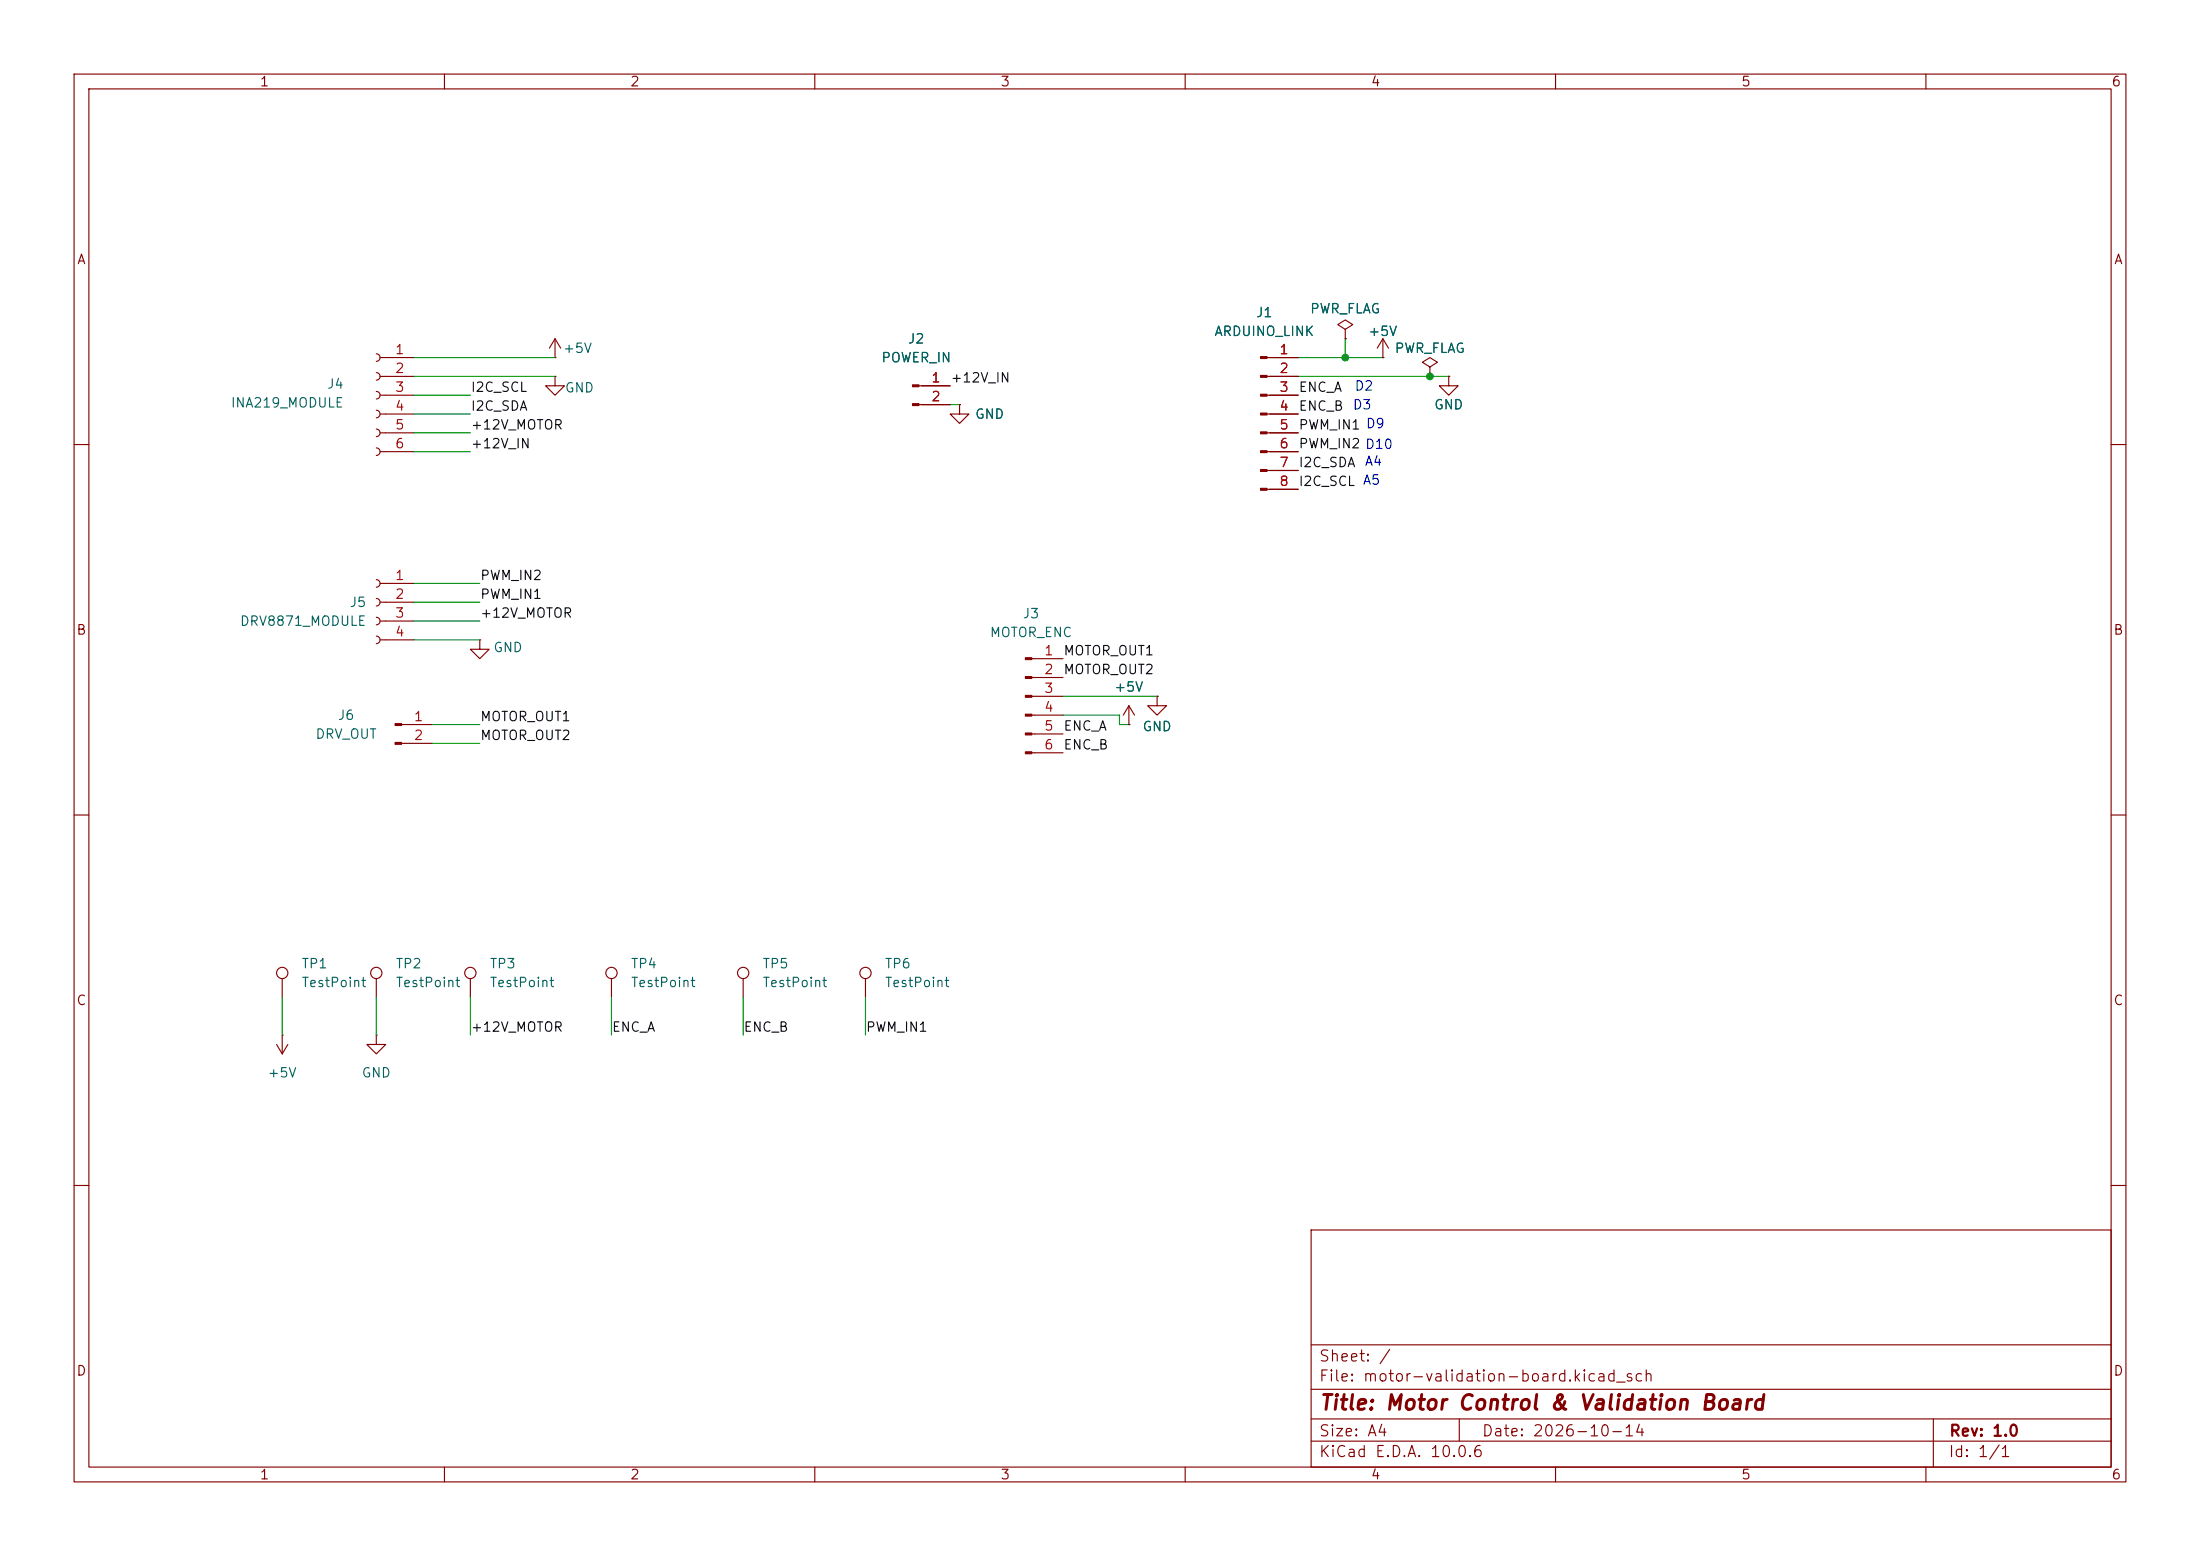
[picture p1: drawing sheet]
<svg xmlns="http://www.w3.org/2000/svg" width="297mm" height="210mm" viewBox="0 0 297 210" stroke-linecap="round" stroke-linejoin="round" font-family="sans-serif">
<g fill="none" stroke="#840000" stroke-width=".15">
<path d="M10 10h277v190h-277zM12 12h273v186h-273zM60 10v2M110 10v2M160 10v2M210 10v2M260 10v2M50.8 47.8a.51 .51 0 0 1 .5 .5 .51 .51 0 0 1-.5 .5M50.8 50.3a.51 .51 0 0 1 .5 .5 .51 .51 0 0 1-.5 .5M50.8 52.8a.51 .51 0 0 1 .5 .5 .51 .51 0 0 1-.5 .5M50.8 55.4a.51 .51 0 0 1 .5 .5 .51 .51 0 0 1-.5 .5M50.8 57.9a.51 .51 0 0 1 .5 .5 .51 .51 0 0 1-.5 .5"/>
<path d="M51.3 48.3h4.6M51.3 50.8h4.6M51.3 53.3h4.6M51.3 55.9h4.6M51.3 58.4h4.6M74.9 50.8v1.3h1.3l-1.3 1.2-1.2-1.2h1.2M74.9 50.8h.1M74.9 48.3h.1M74.9 45.7l-.7 1.3M74.9 45.7l.8 1.3M74.9 45.7v2.6M124.1 52.1h4.2"/>
<path d="M124.1 54.6h4.2M129.5 54.6v1.3h1.3l-1.3 1.3-1.2-1.3h1.2M129.5 54.6h.1M171 48.3h4.3M171 50.8h4.3M171 53.3h4.3M171 55.9h4.3M171 58.4h4.3M181.6 44.5l1-.7-1-.6-1 .6 1 .7v1.2M181.6 45.7h.1M186.7 48.3h.1M186.7 45.7l-.8 1.3"/>
<path d="M186.7 45.7l.8 1.3M186.7 45.7v2.6M193 49.5l1.1-.6-1.1-.6-1 .6 1 .6v1.3M193 50.8h.1M195.6 50.8v1.3h1.2l-1.2 1.2-1.3-1.2h1.3M195.6 50.8h.1M10 60h2M50.8 78.2a.51 .51 0 0 1 .5 .5 .51 .51 0 0 1-.5 .5M50.8 60.5a.51 .51 0 0 1 .5 .5 .51 .51 0 0 1-.5 .5M51.3 78.7h4.6M51.3 61h4.6M171 61h4.3"/>
<path d="M171 63.5h4.3M171 66h4.3M285 60h2M50.8 80.8a.51 .51 0 0 1 .5 .5 .51 .51 0 0 1-.5 .5M50.8 83.3a.51 .51 0 0 1 .5 .5 .51 .51 0 0 1-.5 .5M50.8 85.9a.51 .51 0 0 1 .5 .5 .51 .51 0 0 1-.5 .5M51.3 81.3h4.6M51.3 83.8h4.6M51.3 86.4h4.6M54.2 97.8h4.2M64.8 86.4v1.2h1.2l-1.2 1.3-1.3-1.3h1.3M64.8 86.4h.1"/>
<path d="M139.3 88.9h4.2M139.3 91.4h4.2M139.3 94h4.2M139.3 96.5h4.2M139.3 99.1h4.2M152.4 97.8h.1M152.4 95.3l-.8 1.2M152.4 95.3l.8 1.2M152.4 95.3v2.5M156.2 94v1.3h1.3l-1.3 1.2-1.3-1.2h1.3M156.2 94h.1M10 110h2"/>
<path d="M54.2 100.3h4.2M139.3 101.6h4.2M285 110h2M38.1 139.7h.1M38.1 132.1v2.5M38.1 139.7v2.5M50.8 139.7v1.3h1.3l-1.3 1.2-1.3-1.2h1.3M50.8 139.7h.1M50.8 132.1v2.5M63.5 132.1v2.5M82.5 132.1v2.5M100.3 132.1v2.5"/>
<path d="M116.8 132.1v2.5M37.3 141l.8 1.2M38.9 141l-.8 1.2M10 160h2M177 166h108v32h-108zM285 160h2M60 198v2M110 198v2M160 198v2M177 194.5h108M177 191.5h108M177 187.5h108"/>
<path d="M177 181.5h108M197 191.5v3M210 198v2M260 198v2M261 191.5v6.5"/>
<circle cx="38.1" cy="131.3" r=".76"/>
<circle cx="50.8" cy="131.3" r=".76"/>
<circle cx="63.5" cy="131.3" r=".76"/>
<circle cx="82.5" cy="131.3" r=".76"/>
<circle cx="100.3" cy="131.3" r=".76"/>
<circle cx="116.8" cy="131.3" r=".76"/>
</g>
<g fill="#840000" stroke="#840000" stroke-width=".15">
<path d="M123.2 51.9h.9v.3h-.9z"/>
<path d="M123.2 54.5h.9v.2h-.9z"/>
<path d="M53.3 97.7h.9v.2h-.9z"/>
<path d="M53.3 100.2h.9v.3h-.9z"/>
<path d="M138.4 88.8h.9v.2h-.9z"/>
<path d="M138.4 91.3h.9v.3h-.9z"/>
<path d="M138.4 93.9h.9v.2h-.9z"/>
<path d="M138.4 96.4h.9v.2h-.9z"/>
<path d="M138.4 98.9h.9v.3h-.9z"/>
<path d="M138.4 101.5h.9v.2h-.9z"/>
<path d="M170.2 48.1h.8v.3h-.8z"/>
<path d="M170.2 50.7h.8v.2h-.8z"/>
<path d="M170.2 53.2h.8v.3h-.8z"/>
<path d="M170.2 55.8h.8v.2h-.8z"/>
<path d="M170.2 58.3h.8v.2h-.8z"/>
<path d="M170.2 60.8h.8v.3h-.8z"/>
<path d="M170.2 63.4h.8v.2h-.8z"/>
<path d="M170.2 65.9h.8v.3h-.8z"/>
</g>
<g fill="none" stroke="#009600" stroke-width=".15">
<path d="M55.9 53.3h7.6M55.9 55.9h7.6M55.9 58.4h7.6M55.9 48.3h19M55.9 50.8h19M128.3 54.6h1.2M175.3 48.3h11.4M175.3 50.8h20.3M181.6 45.7v2.6M55.9 61h7.6M55.9 78.7h8.9M55.9 81.3h8.9"/>
<path d="M55.9 86.4h8.9M55.9 83.8h8.9M58.4 97.8h6.4M143.5 96.5h7.6v1.3h1.3M143.5 94h12.7M58.4 100.3h6.4M38.1 134.6v5.1M50.8 134.6v5.1M63.5 134.6v5.1M82.5 134.6v5.1M100.3 134.6v5.1M116.8 134.6v5.1"/>
</g>
<g fill="#009600" stroke="#009600" stroke-width=".14">
<circle cx="181.6" cy="48.3" r=".46"/>
<circle cx="193" cy="50.8" r=".46"/>
</g>
<text font-size="2" fill="#840000" x="178" y="190.8">Title: Motor Control &amp; Validation Board</text>
<g font-size="1.5" fill="#840000">
<text x="178" y="184.1">Sheet: /</text>
<text x="178" y="186.8">File: motor-validation-board.kicad_sch</text>
<text x="178" y="197">KiCad E.D.A. 10.0.6</text>
<text x="178" y="194.2">Size: A4</text>
<text x="200" y="194.2">Date: 2026-10-14</text>
<text x="263" y="197">Id: 1/1</text>
<text x="263" y="194.2">Rev: 1.0</text>
</g>
<g font-size="1.3" fill="#840000">
<text x="35" y="12">1</text>
<text x="85" y="12">2</text>
<text x="135" y="12">3</text>
<text x="185" y="12">4</text>
<text x="235" y="12">5</text>
<text x="285" y="12">6</text>
<text x="10.3" y="36">A</text>
<text x="285.3" y="36">A</text>
<text x="10.2" y="86">B</text>
<text x="285.2" y="86">B</text>
<text x="10.2" y="136">C</text>
<text x="285.2" y="136">C</text>
<text x="10.2" y="186">D</text>
<text x="285.2" y="186">D</text>
<text x="35" y="200">1</text>
<text x="85" y="200">2</text>
<text x="135" y="200">3</text>
<text x="185" y="200">4</text>
<text x="235" y="200">5</text>
<text x="285" y="200">6</text>
</g>
<g font-size="1.3" fill="#006464">
<text x="75.9" y="48">+5V</text>
<text x="122.5" y="46.7">J2</text>
<text x="163.8" y="45.7">ARDUINO_LINK</text>
<text x="169.5" y="43.1">J1</text>
<text x="176.8" y="42.6">PWR_FLAG</text>
<text x="184.6" y="45.7">+5V</text>
<text x="188.2" y="48">PWR_FLAG</text>
<text x="44.1" y="52.8">J4</text>
<text x="76.2" y="53.3">GND</text>
<text x="118.9" y="49.2">POWER_IN</text>
<text x="31.1" y="55.3">INA219_MODULE</text>
<text x="131.5" y="56.8">GND</text>
<text x="193.5" y="55.6">GND</text>
<text x="47.1" y="82.2">J5</text>
<text x="138" y="83.8">J3</text>
<text x="32.3" y="84.8">DRV8871_MODULE</text>
<text x="66.5" y="88.3">GND</text>
<text x="133.5" y="86.3">MOTOR_ENC</text>
<text x="150.3" y="93.7">+5V</text>
<text x="42.5" y="100">DRV_OUT</text>
<text x="45.5" y="97.5">J6</text>
<text x="154.1" y="99">GND</text>
<text x="40.6" y="131">TP1</text>
<text x="53.3" y="131">TP2</text>
<text x="66" y="131">TP3</text>
<text x="85.1" y="131">TP4</text>
<text x="102.9" y="131">TP5</text>
<text x="119.4" y="131">TP6</text>
<text x="40.6" y="133.6">TestPoint</text>
<text x="53.3" y="133.6">TestPoint</text>
<text x="66" y="133.6">TestPoint</text>
<text x="85.1" y="133.6">TestPoint</text>
<text x="102.9" y="133.6">TestPoint</text>
<text x="119.4" y="133.6">TestPoint</text>
<text x="36" y="145.7">+5V</text>
<text x="48.7" y="145.7">GND</text>
</g>
<g font-size="1.3" fill="#a90000">
<text x="53.2" y="48.1">1</text>
<text x="53.2" y="50.7">2</text>
<text x="53.2" y="53.2">3</text>
<text x="125.6" y="51.9">1</text>
<text x="172.6" y="48.1">1</text>
<text x="172.6" y="50.7">2</text>
<text x="172.6" y="53.2">3</text>
<text x="53.2" y="55.7">4</text>
<text x="53.2" y="58.3">5</text>
<text x="125.6" y="54.5">2</text>
<text x="172.6" y="55.7">4</text>
<text x="172.6" y="58.3">5</text>
<text x="53.2" y="60.8">6</text>
<text x="172.6" y="60.8">6</text>
<text x="172.6" y="63.4">7</text>
<text x="172.6" y="65.9">8</text>
<text x="53.2" y="78.6">1</text>
<text x="53.2" y="81.1">2</text>
<text x="53.2" y="83.7">3</text>
<text x="53.2" y="86.2">4</text>
<text x="140.9" y="88.8">1</text>
<text x="140.9" y="91.3">2</text>
<text x="140.9" y="93.8">3</text>
<text x="55.8" y="97.7">1</text>
<text x="55.8" y="100.2">2</text>
<text x="140.9" y="96.4">4</text>
<text x="140.9" y="98.9">5</text>
<text x="140.9" y="101.5">6</text>
</g>
<g font-size="1.3" fill="#0f0f0f">
<text x="63.5" y="53.2">I2C_SCL</text>
<text x="128.2" y="51.9">+12V_IN</text>
<text x="175.2" y="53.2">ENC_A</text>
<text x="63.5" y="58.3">+12V_MOTOR</text>
<text x="63.5" y="55.8">I2C_SDA</text>
<text x="175.2" y="58.3">PWM_IN1 D9</text>
<text x="175.2" y="55.8">ENC_B</text>
<text x="63.5" y="60.8">+12V_IN</text>
<text x="175.2" y="65.9">I2C_SCL</text>
<text x="175.2" y="60.8">PWM_IN2 D10</text>
<text x="175.2" y="63.4">I2C_SDA</text>
<text x="64.7" y="83.7">+12V_MOTOR</text>
<text x="64.7" y="81.2">PWM_IN1</text>
<text x="64.7" y="78.6">PWM_IN2</text>
<text x="143.5" y="88.8">MOTOR_OUT1</text>
<text x="143.5" y="91.3">MOTOR_OUT2</text>
<text x="64.7" y="97.7">MOTOR_OUT1</text>
<text x="64.7" y="100.2">MOTOR_OUT2</text>
<text x="143.5" y="101.5">ENC_B</text>
<text x="143.5" y="98.9">ENC_A</text>
<text x="63.5" y="139.6">+12V_MOTOR</text>
<text x="82.5" y="139.6">ENC_A</text>
<text x="100.3" y="139.6">ENC_B</text>
<text x="116.8" y="139.6">PWM_IN1</text>
</g>
<g font-size="1.3" fill="#0000c2">
<text x="182.8" y="53">D2</text>
<text x="182.5" y="55.6">D3</text>
<text x="183.9" y="65.7">A5</text>
<text x="184.1" y="63.2">A4</text>
</g>
</svg>
